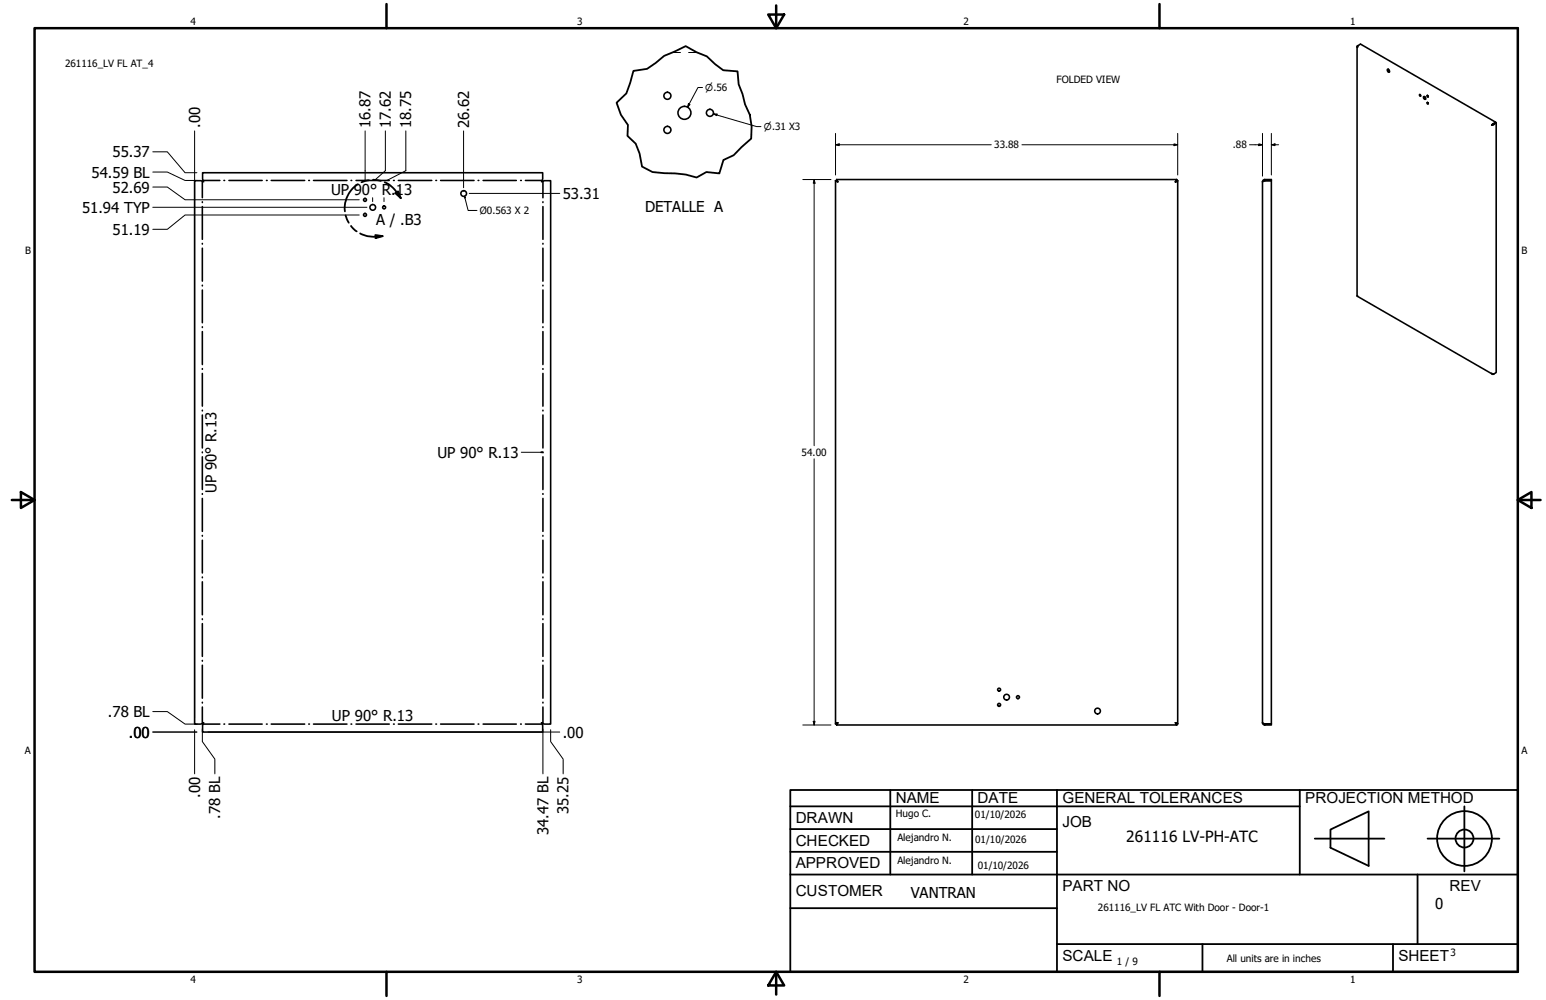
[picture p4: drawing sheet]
<svg xmlns="http://www.w3.org/2000/svg" width="432mm" height="279mm" viewBox="0 0 432 279" stroke-linecap="round" stroke-linejoin="round" font-family="sans-serif">
<!-- layer: GIGA_BendUp -->
<g fill="none" stroke="#000" stroke-width=".44">
<path d="M56.5 50.7v4.5M56.5 56.4v.2M56.5 57.7v9.2M56.8 50.4h4.6M62.5 50.4h.2M63.9 50.4h9.3M74.4 50.4h.2M75.8 50.4h9.3M86.2 50.4h.2M87.6 50.4h9.3M98 50.4h.2M99.4 50.4h9.3"/>
<path d="M109.9 50.4h.2M111.3 50.4h9.3M121.7 50.4h.2M123.1 50.4h9.3M133.5 50.4h.2M134.9 50.4h9.3M145.4 50.4h.2M146.7 50.4h4.7M151.6 50.7v4.5M151.6 56.4v.2M151.6 57.7v9.2M56.5 68v.2"/>
<path d="M56.5 69.3v9.2M56.5 79.7v.2M151.6 68v.2M151.6 69.3v9.2M151.6 79.7v.2M56.5 81v9.2M56.5 91.3v.2M56.5 92.6v9.3M151.6 81v9.2M151.6 91.3v.2M151.6 92.6v9.3M56.5 103v.2"/>
<path d="M56.5 104.3v9.2M56.5 114.6v.2M56.5 116v9.2M151.6 103v.2M151.6 104.3v9.2M151.6 114.6v.2M151.6 116v9.2M56.5 126.3v.2M56.5 127.6v9.2M56.5 137.9v.2M56.5 139.3v9.2M151.6 126.3v.2"/>
<path d="M151.6 127.6v9.2M151.6 137.9v.2M151.6 139.3v9.2M56.5 149.6v.2M56.5 150.9v9.2M151.6 149.6v.2M151.6 150.9v9.2M56.5 161.2v.2M56.5 162.6v9.2M56.5 172.9v.2M56.5 174.2v9.2M151.6 161.2v.2"/>
<path d="M151.6 162.6v9.2M151.6 172.9v.2M151.6 174.2v9.2M56.5 184.5v.2M56.5 185.9v9.2M56.5 196.2v.2M56.5 197.5v4.6M151.6 184.5v.2M151.6 185.9v9.2M151.6 196.2v.2M151.6 197.5v4.6M56.8 202.3h4.6"/>
<path d="M62.5 202.3h.2M63.9 202.3h9.3M74.4 202.3h.2M75.8 202.3h9.3M86.2 202.3h.2M87.6 202.3h9.3M98 202.3h.2M99.4 202.3h9.3M109.9 202.3h.2M111.3 202.3h9.3M121.7 202.3h.2M123.1 202.3h9.3"/>
<path d="M133.5 202.3h.2M134.9 202.3h9.3M145.4 202.3h.2M146.7 202.3h4.7"/>
</g>
<!-- layer: Visible (ANSI) -->
<g fill="none" stroke="#000" stroke-width=".44">
<path d="M379 13v69.7l37.8 21.8M379.2 12.8h.1M379.3 12.8l-.1 .5v-.5M379.3 12.8l.7-.5 37.8 21.9-.7 .3M379.3 12.8h-.1M387.5 19.4a.46 .46 0 0 1 .5 .2 .46 .46 0 0 1-.1 .6l-.4-.3zM387.6 19.4l.1 .4 .3 .3M396.5 26.4l.2 .1v.4zM396.6 26.4l.2 .4M397.6 27.1a.4 .4 0 0 1 .5 .1 .4 .4 0 0 1-.1 .5l-.4-.2zM397.8 27v.4l.3 .3M398.6 26.7h.1a.23 .23 0 0 1 .3 .2 .23 .23 0 0 1-.4 .2 .23 .23 0 0 1 0-.4z"/>
<path d="M398.7 28.6l.2 .4M398.7 26.7l.2 .4M417.1 34.7l-.5 .2M417.1 34.7l.8-.3-.7 .4M417.1 34.5l-.5 .4M417.1 34.7l.1 .1M417.1 34.5v.2M417.2 34.8l-.6 .1M417.8 34.2l-.7 .5M417.9 34.4v69.7l-.7 .4M54.4 50.5h1.7l.8 .3-.3-.8v-1.7h95v1.7l-.3 .8 .7-.3h1.8v151.8h-1.8l-.7-.4 .3 .8v1.8h-95v-1.8l.3-.8-.8 .4h-1.7zM233.4 50.5l.6 .3-.3-.3"/>
<path d="M233.4 50.5h.3M233.4 50.5v151.7M233.7 50.2l.3 .6-.3-.3M233.7 50.2h95M233.7 50.2v.3M328.7 50.2l-.4 .6 .4-.3M328.7 50.5l-.4 .3 .6-.3M328.7 50.5h.2M328.7 50.2v.3M328.9 50.5v151.7M352.6 50.8v151.1M353.3 50.5h-.2"/>
<path d="M353.3 50.2l-.4 .1-.3 .5M353.3 50.2h1.8v.3h-1.8M353.3 50.5l-.7 .3M353.3 50.5h1.8v151.7h-1.8M353.3 50.2v.3M417.1 104.5v.1M417.2 104.5l-.6-.2 .5 .3M417.2 104.5l-.1 .1M233.4 202.2l.6-.3-.3 .3M233.4 202.2h.3M233.7 202.2l.3-.3-.3 .7M233.7 202.2v.4"/>
<path d="M233.7 202.6h95M328.7 202.2l-.4-.3 .4 .7M328.7 202.2l-.4-.3 .6 .3M328.7 202.2h.2M328.7 202.2v.4M352.6 201.9l.3 .5 .4 .2M352.6 201.9l.7 .3M353.1 202.2h.2M353.3 202.2h1.8v.4h-1.8M353.3 202.2v.4"/>
<circle cx="186.4" cy="26.8" r=".98"/>
<circle cx="186.4" cy="36.3" r=".98"/>
<circle cx="191.2" cy="31.5" r="1.81"/>
<circle cx="198.3" cy="31.5" r=".98"/>
<circle cx="398.8" cy="28.8" r=".19"/>
<circle cx="101.9" cy="55.8" r=".41"/>
<circle cx="104.1" cy="57.9" r=".79"/>
<circle cx="107.3" cy="57.9" r=".41"/>
<circle cx="129.5" cy="54.1" r=".79"/>
<circle cx="101.9" cy="60" r=".41"/>
<circle cx="279.1" cy="192.7" r=".41"/>
<circle cx="279.1" cy="196.9" r=".41"/>
<circle cx="281.1" cy="194.8" r=".79"/>
<circle cx="284.3" cy="194.8" r=".41"/>
<circle cx="306.5" cy="198.7" r=".79"/>
</g>
<!-- layer: Break Line (ANSI)-1 -->
<path d="M176.9 19.8l3.8-.6 2.4-1.6 2.4-2 6-2.7 3.1 1.7 2.8 1.1 2.3 2.2 2.3 1.7 4 .3 .3 3.7 1.1 2.7 .7 2.8 1.3 3 .5 3.2-.1 3.4-4.9 4.7-2.8 1.3-1.2 3.8-3.6-.4-2.7 1.5-3.1-.8-9.3-.7-2.9-1.6-.7-3.6-1.1-2.8-2.2-2.1 .1-3.1-2-2.8-1.2-3.4 2.7-2.6z" fill="none" stroke="#000" stroke-width=".51"/>
<!-- layer: Bend Centerline (ANSI)-1 -->
<path d="M187.7 14.7h2.4M192.3 14.7h2.4" fill="none" stroke="#000" stroke-width=".28"/>
<!-- layer: Contorno de detalle (ANSI) -->
<path d="M99.9 51.5a8 8 0 0 0-3.6 7.6M103.1 50.4l-2.1 .5M104.2 50.2l2.2 .3M107.4 50.9a8 8 0 0 1 3.4 2.8l1.2 1.7M110.4 54l.8-.5 .8 1.9zM96.5 60.2l.9 2M98 63.1l1.6 1.5M100.6 65.2a7 7 0 0 0 4.2 .9l2.1-.1M104.8 65.7l2.1 .3-2 .5z" fill="none" stroke="#000" stroke-width=".51"/>
<path d="M110.4 54l.8-.5 .8 1.9zM104.8 65.7l2.1 .3-2 .5z" fill="#000"/>
<!-- layer: Borde (ANSI) -->
<g fill="none" stroke="#000" stroke-width=".7">
<path d="M9.7 7.9h414.2v263.6h-414.2zM107.9 1.1v6.8M214.6 4.1h4.4l-2.2 3.8zM216.8 1.5v6.4M323.8 1.1v6.8M3.3 139.7h6.4M5.8 137.5l3.9 2.2-3.9 2.2zM423.9 139.7l3.8-2.2v4.4zM423.9 139.7h6.4M107.9 271.5v6.8M216.8 271.5l2.2 3.8h-4.4zM216.8 271.5v6.4"/>
<path d="M323.8 271.5v6.8"/>
</g>
<!-- layer: Title (ANSI)-1 -->
<g fill="none" stroke="#000" stroke-width=".51">
<path d="M220.7 220.7h203.2v50.8h-203.2zM220.7 225.3h142.3M220.7 231.6h74.5M220.7 238h74.5M248.7 220.7v23.6M271.5 220.7v23.6M295.2 220.7v50.8M363 220.7v23.6M367.2 234.3h19.5M371.6 231.8l10.7-5.1v15.2l-10.7-5zM398.7 234.3h20.1M409 225.3v18.2"/>
<path d="M220.7 244.3h203.2M220.7 253.7h74.5M395.9 244.3v19.5M295.2 263.8h128.7M335.9 263.8v7.7M389.1 263.8v7.7"/>
<circle cx="409" cy="234.3" r="7.7"/>
<circle cx="409" cy="234.3" r="2.51"/>
</g>
<!-- layer: Cota (ANSI) -->
<g fill="none" stroke="#000" stroke-width=".28">
<path d="M54.4 36.6v164.1M102 36.6v13.8M107.6 36.6v11.1l-3 2.7M113.3 36.6v11.1l-5.2 2.7M129.5 36.6v15.9M192.3 29l.4 .2-.7 .8zM196.2 24.4h-1.3l-2.9 5.6M199.3 31.8l1 .1-.1 .4zM199.3 31.8l12 3.6h1.2M233.4 37.3v11.6M328.9 37.3v11.6M352.6 37.3v11.9"/>
<path d="M355.1 37.3v11.6M42.7 57.9h59.8M42.7 52.3h4l5 3.5h48.6M42.7 48.1h4l5 2.3h3.4M42.7 42.4h4l5 5.9h3.3M104.1 55.2v1.1M107.3 55.2v1.1M131.1 54h25.2M224.2 50.2h7.9M227.4 50.2l.2 1h-.5zM227.4 50.2v74.3M233.4 40.4l1-.2v.5z"/>
<path d="M233.4 40.4h43.5M285.4 40.4h43.5M327.9 40.2l1 .2-1 .3zM349 40.4h3.6M351.6 40.2l1 .2-1 .3zM355.1 40.4l1-.2v.5zM355.1 40.4h2M100.3 60.1h-48.6l-5 4h-4M227.4 128.2v74.4M42.7 198.8h4l5 3.5h3.4M42.7 204.5h12.3M54.4 203.9v12.3"/>
<path d="M56.5 203.7v3.5l3.5 4.9v4.1M58.2 204.5h98.1M151.6 203.7v12.5M153.8 203.9v3.3l3.5 4.9v4.1M224.2 202.6h7.9M227.1 201.5h.5l-.2 1.1z"/>
</g>
<path d="M129.7 54.8l.3 .4-.3 .1zM129.7 54.8l1 4h2.5M145.6 126.4h6M151.1 126.2l.5 .2-.5 .1z" fill="none" stroke="#000" stroke-width=".28"/>
<path d="M129.7 54.8l.3 .4-.3 .1zM151.1 126.2l.5 .2-.5 .1z" fill="#000"/>
<!-- layer: Cota (ANSI) -->
<path d="M192.3 29l.4 .2-.7 .8zM199.3 31.8l1 .1-.1 .4zM227.4 50.2l.2 1h-.5zM233.4 40.4l1-.2v.5zM327.9 40.2l1 .2-1 .3zM351.6 40.2l1 .2-1 .3zM355.1 40.4l1-.2v.5zM227.1 201.5h.5l-.2 1.1z" fill="#000"/>
<g font-size="4.3">
<text x="250.2" y="224.2">NAME</text>
<text x="273" y="224.2">DATE</text>
<text x="296.7" y="224.3">GENERAL TOLERANCES</text>
<text x="364.6" y="224.3">PROJECTION METHOD</text>
<text x="222.2" y="229.9">DRAWN</text>
<text x="296.7" y="230.9">JOB</text>
<text x="222.2" y="236.3">CHECKED</text>
<text x="314.6" y="235.1">261116 LV-PH-ATC</text>
<text x="222.2" y="242.6">APPROVED</text>
<text x="222.2" y="250.3">CUSTOMER</text>
<text x="296.7" y="249">PART NO</text>
<text x="404.8" y="248.9">REV</text>
<text x="296.7" y="268.4">SCALE</text>
<text x="390.6" y="268.4">SHEET</text>
</g>
<g font-size="4.2">
<text x="55.9" y="35.8" transform="rotate(-90 55.9 35.8)">.00</text>
<text x="103.5" y="35.8" transform="rotate(-90 103.5 35.8)">16.87</text>
<text x="109.2" y="35.8" transform="rotate(-90 109.2 35.8)">17.62</text>
<text x="114.9" y="35.8" transform="rotate(-90 114.9 35.8)">18.75</text>
<text x="131" y="35.8" transform="rotate(-90 131 35.8)">26.62</text>
<text x="31.4" y="43.9">55.37</text>
<text x="25.6" y="49.6">54.59 BL</text>
<text x="31.4" y="53.8">52.69</text>
<text x="22.9" y="59.4">51.94 TYP</text>
<text x="92.5" y="54.4">UP 90° R.13</text>
<text x="157.2" y="55.6">53.31</text>
<text x="180.1" y="59.1">DETALLE A</text>
<text x="31.4" y="65.6">51.19</text>
<text x="105" y="62.9">A / .B3</text>
<text x="122.2" y="127.9">UP 90° R.13</text>
<text x="60.5" y="137.7" transform="rotate(-90 60.5 137.7)">UP 90° R.13</text>
<text x="30.2" y="200.3">.78 BL</text>
<text x="92.7" y="201.4">UP 90° R.13</text>
<text x="36" y="206.1">.00</text>
<text x="157.2" y="206.1">.00</text>
<text x="55.9" y="222.9" transform="rotate(-90 55.9 222.9)">.00</text>
<text x="158.8" y="227.5" transform="rotate(-90 158.8 227.5)">35.25</text>
<text x="61.5" y="228.7" transform="rotate(-90 61.5 228.7)">.78 BL</text>
<text x="153.2" y="233.3" transform="rotate(-90 153.2 233.3)">34.47 BL</text>
<text x="254.4" y="250.8">VANTRAN</text>
<text x="400.9" y="254">0</text>
</g>
<g font-size="2.8">
<text x="53.2" y="6.9">4</text>
<text x="161.2" y="6.9">3</text>
<text x="269.1" y="6.9">2</text>
<text x="377.1" y="6.9">1</text>
<text x="18.2" y="18.7">261116_LV FL AT_4</text>
<text x="295.1" y="23.1">FOLDED VIEW</text>
<text x="277.7" y="41.5">33.88</text>
<text x="344.3" y="41.5">.88</text>
<text x="134" y="59.8">Ø0.563 X 2</text>
<text x="7" y="70.9">B</text>
<text x="424.9" y="70.9">B</text>
<text x="223.9" y="127.4">54.00</text>
<text x="6.9" y="210.6">A</text>
<text x="424.9" y="210.6">A</text>
<text x="250.2" y="228.3">Hugo C.</text>
<text x="272.3" y="228.4">01/10/2026</text>
<text x="250.6" y="234.9">Alejandro N.</text>
<text x="272.4" y="235.6">01/10/2026</text>
<text x="250.6" y="241.5">Alejandro N.</text>
<text x="273.1" y="242.8">01/10/2026</text>
<text x="306.6" y="254.5">261116_LV FL ATC With Door - Door-1</text>
<text x="312" y="269.7">1 / 9</text>
<text x="342.6" y="268.7">All units are in inches</text>
<text x="405.1" y="267.1">3</text>
<text x="53.2" y="274.6">4</text>
<text x="161.2" y="274.6">3</text>
<text x="269.1" y="274.6">2</text>
<text x="377.1" y="274.6">1</text>
</g>
<g font-size="2.6">
<text x="197" y="25.5">⌀.56</text>
<text x="213.4" y="36.3">⌀.31 X3</text>
</g>
</svg>
